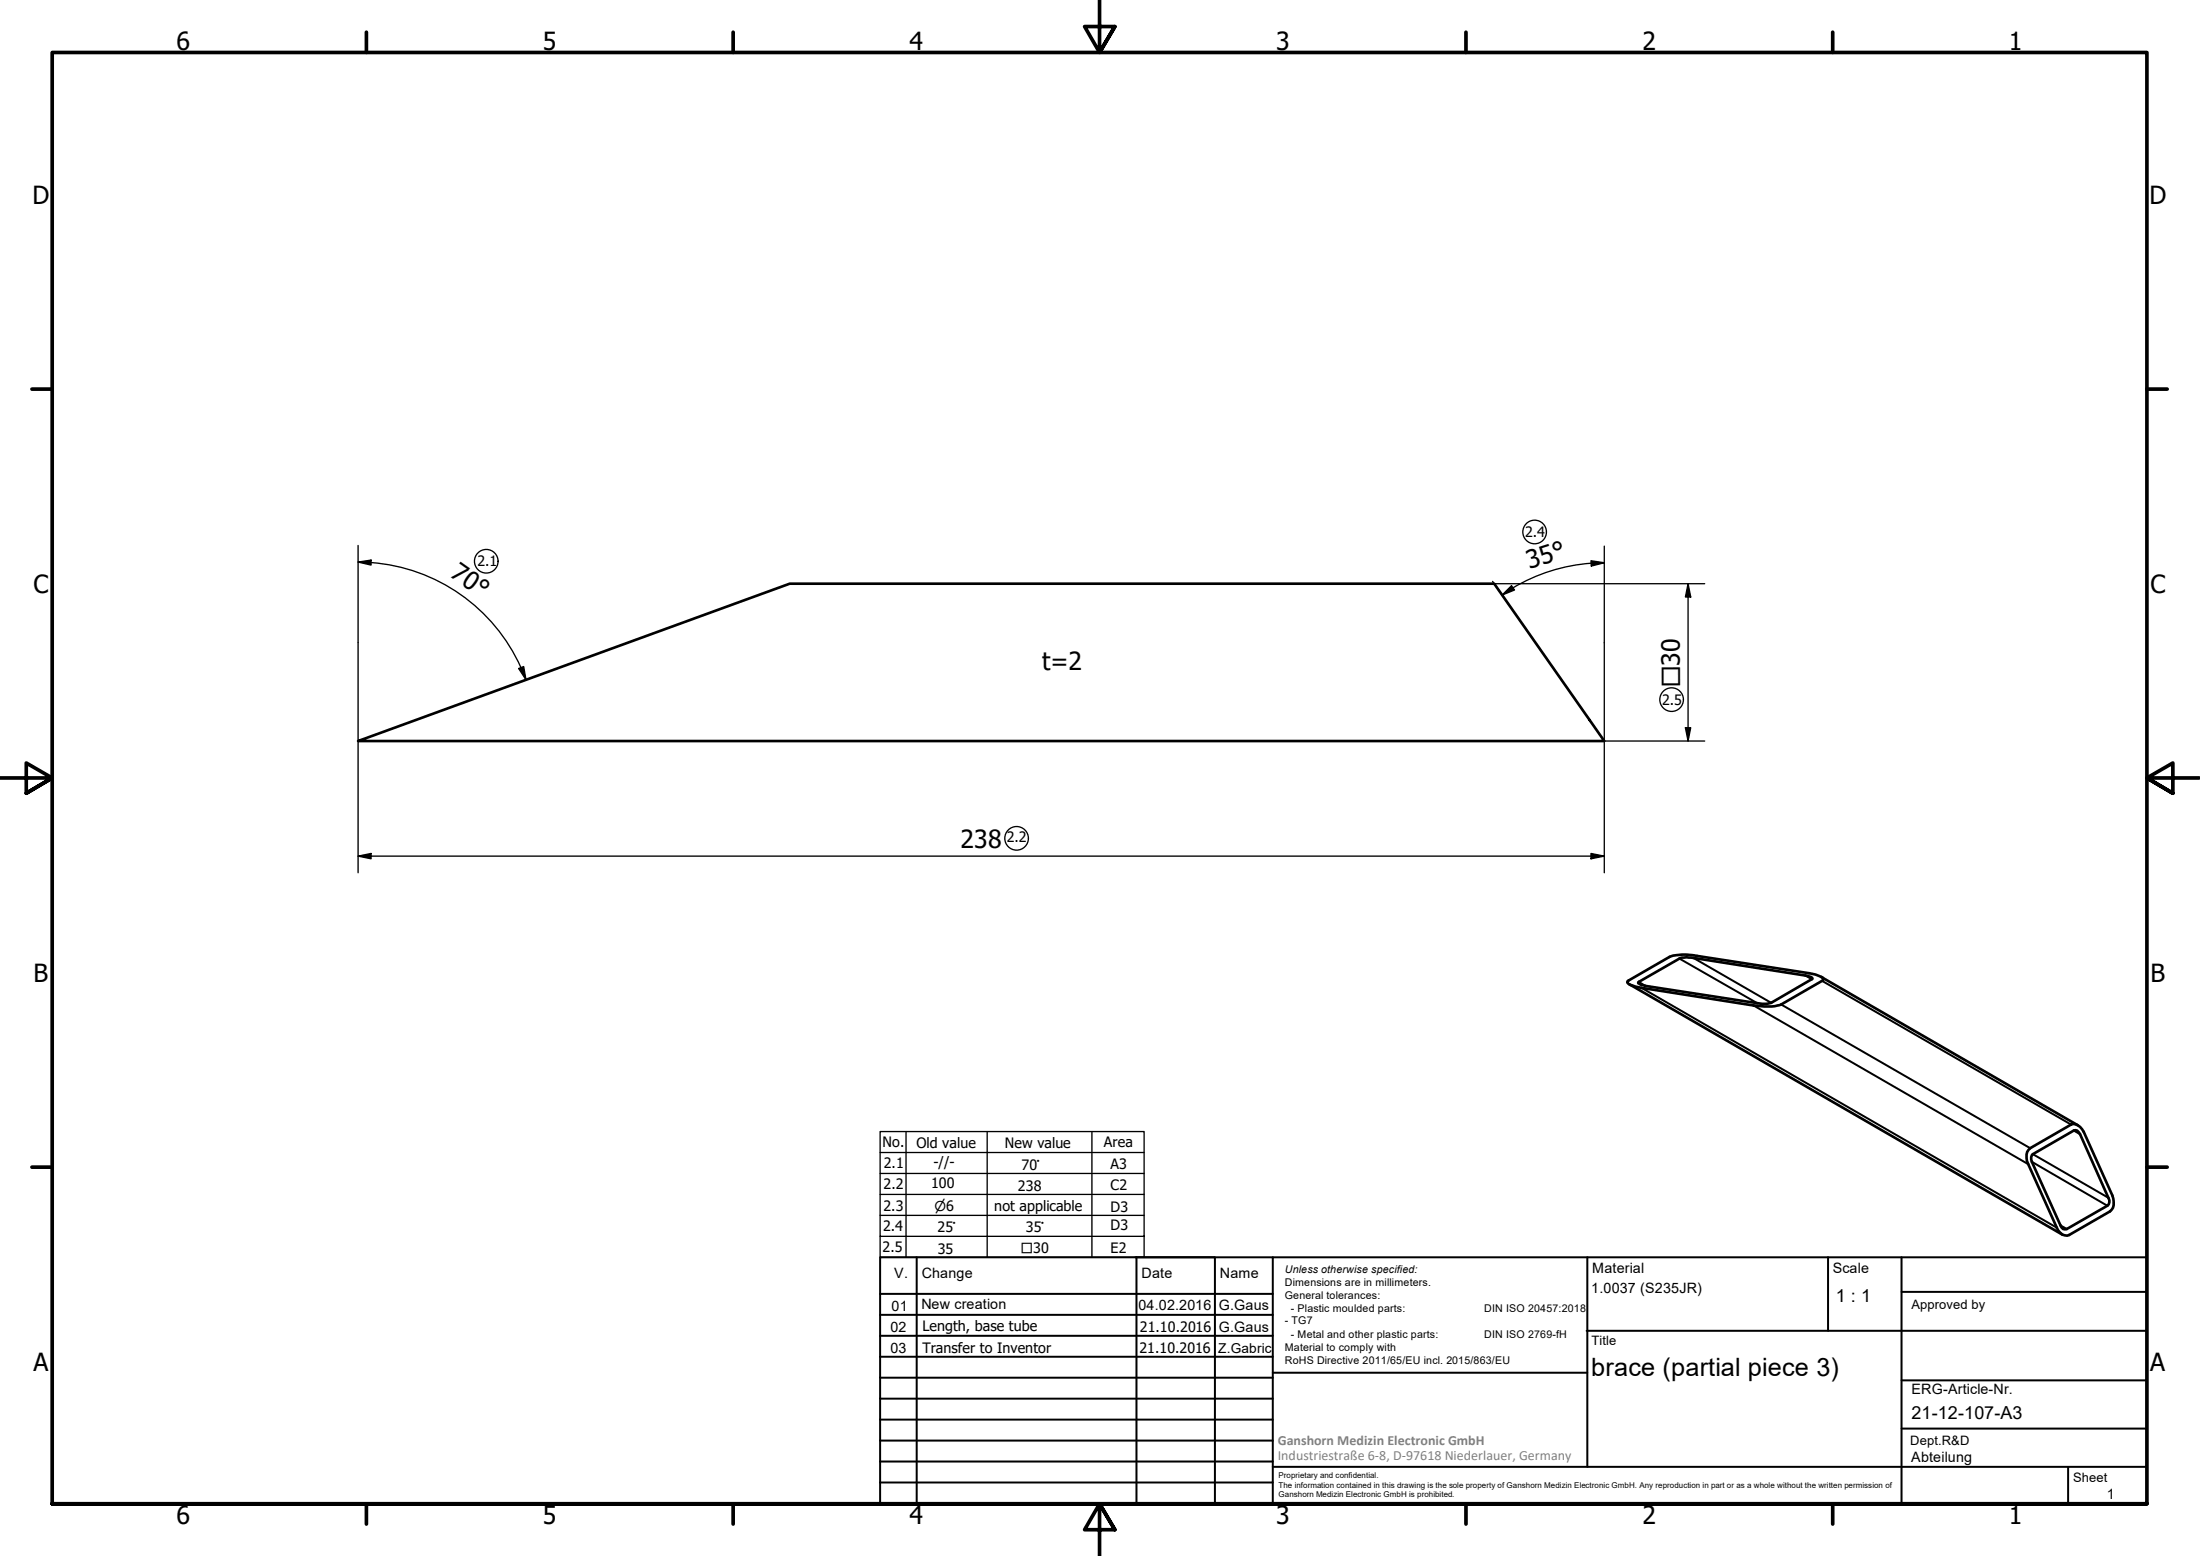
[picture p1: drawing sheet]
<svg xmlns="http://www.w3.org/2000/svg" width="420mm" height="297mm" viewBox="0 0 420 297" stroke-linecap="round" stroke-linejoin="round" font-family="sans-serif">
<!-- layer: Visible (ISO) -->
<path d="M68.4 141.5l82.4-30.1h134.6l21 30.1zM310.8 187.3l8-4.6a10 10 0 0 1 5.3-.2l21.4 3.3 1.7 .4a1.11 1.11 0 0 1 1 .7l-.2 .3-7.8 4.6a9 9 0 0 1-4.6 .2l-22.1-3.4-1.7-.5a.86 .86 0 0 1-1-.8zM311.1 187.9l82.8 47.8M312.9 187.6l7.8-4.6 1.4-.3 22.7 3.5 1 .3 .3 .2v.2l-7.8 4.5-.9 .2-1.8-.1-21.4-3.3-.8-.2-.5-.3zM347.8 186.5l49 28.3M387.7 219.2l7.8-4.5a2.07 2.07 0 0 1 2.5 1.4l5.4 12.1a2.51 2.51 0 0 1-.4 3.1l-7.8 4.5a1.83 1.83 0 0 1-2.4-1.4l-5.5-12.2a2.4 2.4 0 0 1 .4-3zM388 220.5l8-4.7a.9 .9 0 0 1 1.3 .7l5.4 12.1a1.12 1.12 0 0 1-.2 1.6l-7.8 4.4a.86 .86 0 0 1-1.2-.7l-5.5-12.1-.1-.5z" fill="none" stroke="#000" stroke-width=".51"/>
<!-- layer: Visible Narrow (ISO) -->
<path d="M313 187.4l1.2 .8M313.5 188.6l79.3 45.8M320.7 183l14.9 8.5M323.4 182.9l14.9 8.5M334.9 191.9l52.4 30.3M340.2 191.8l47.5 27.4M344.8 186.2l1.2 .7M348 187.2l47.5 27.5M396 215.8l1.3 .7M388 221.8l14.5 8.4M388.2 220.3l14.5 8.3M393.5 233.9l1.2 .7" fill="none" stroke="#000" stroke-width=".38"/>
<!-- layer: Border (ISO) -->
<g fill="none" stroke="#000" stroke-width=".7">
<path d="M70 6.1v3.9M140 6.1v3.9M210 0v10l-2.9-4.9h5.8l-2.9 4.9 2.9-4.9M280 6.1v3.9M350 6.1v3.9M6.1 74.3h3.9M410 74.3h3.9M0 148.5h10l-5-2.8v5.7l5-2.9-5 2.9M420 148.5h-10l5-2.8v5.7l-5-2.9 5 2.9M6.1 222.8h3.9M410 222.8h3.9M10 287.1v-277.1h400v277.1h-400h400"/>
<path d="M70 287.1v3.8M140 287.1v3.8M212.9 292l-2.9-4.9 2.9 4.9h-5.8l2.9-4.9v9.9M280 287.1v3.8M350 287.1v3.8"/>
</g>
<!-- layer: TitleBlock -->
<g fill="none" stroke="#000" stroke-width=".38">
<path d="M168.1 251h75M168.1 247h75M168.1 255h75M168.1 259h75M175.1 240v47M216.9 240h15M217 240v47M232 240v47M243.1 240.1v46.9h-75v-47h241.9v47.1h-167M303 254h107M303.1 240v40M349.1 240v14"/>
<path d="M363.2 240v47.1M363.2 246.6h46.8M168.1 271h75M168.1 263h75M168.1 267h75M168.1 275h75M168.1 279h75M243.1 262.1h60M363.2 272.7h46.8M363.2 263.5h46.8M168.1 283h75M216.9 287h15"/>
<path d="M243.1 280h166.9M395 280.1v7"/>
</g>
<!-- layer: Sketch Geometry (ISO) -->
<g fill="none" stroke="#000" stroke-width=".25">
<path d="M68.4 122.7v18.8M306.4 122.7v18.8M168.1 216h50.4v20h-50.4zM173 216v24M188.5 216v24M208.5 216v24M168.1 236v4h50.4v-4M168.1 232h50.4M168.1 228h50.4M168.1 224h50.4M168.1 220h50.4"/>
<circle cx="92.9" cy="107.1" r="2.25"/>
<circle cx="293.1" cy="101.6" r="2.25"/>
<circle cx="319.2" cy="133.6" r="2.25"/>
<circle cx="194.2" cy="160" r="2.25"/>
</g>
<!-- layer: Dimension (ISO) -->
<g fill="none" stroke="#000" stroke-width=".25">
<path d="M68.4 107.3l2.5-.4v1zM68.4 107.3a34.2 34.2 0 0 1 32.1 22.5M68.4 104.1v18.6M285.1 111l3.1 4.4M285.4 111.4h40.2M286.9 113.6l1.8-1.8 .5 .8zM289 112.3l-2.1 1.3M303.8 107l2.6 .4-2.5 .7zM303.9 107.5a34 34 0 0 0-14.9 4.7M306.4 104.3v18.4M306.4 107.4l-2.6 .2M322.4 111.4l.5 2.6h-1z"/>
<path d="M322.4 111.4v30.1M99.1 127.6l.9-.4 .5 2.6zM321.9 138.9h1l-.5 2.6zM68.4 141.5v25.1M325.6 141.5h-19.2v25.1M68.4 163.4l2.5-.5v1zM68.4 163.4h238M303.8 162.9l2.6 .5-2.6 .5z"/>
</g>
<path d="M68.4 107.3l2.5-.4v1zM286.9 113.6l1.8-1.8 .5 .8zM303.8 107l2.6 .4-2.5 .7zM322.4 111.4l.5 2.6h-1zM99.1 127.6l.9-.4 .5 2.6zM321.9 138.9h1l-.5 2.6zM68.4 163.4l2.5-.5v1zM303.8 162.9l2.6 .5-2.6 .5z" fill="#000"/>
<g font-size="4.8">
<text x="33.7" y="9.6">6</text>
<text x="103.7" y="9.6">5</text>
<text x="173.7" y="9.6">4</text>
<text x="243.7" y="9.6">3</text>
<text x="313.7" y="9.6">2</text>
<text x="383.7" y="9.6">1</text>
<text x="6.2" y="38.9">D</text>
<text x="410.5" y="38.9">D</text>
<text x="6.4" y="113.1">C</text>
<text x="85.8" y="110" transform="rotate(35 85.8 110)">70°</text>
<text x="292.1" y="108.6" transform="rotate(-18 292.1 108.6)">35°</text>
<text x="410.7" y="113.1">C</text>
<text x="199" y="127.9">t=2</text>
<text x="183.5" y="161.8">238</text>
<text x="6.4" y="187.4">B</text>
<text x="410.7" y="187.4">B</text>
<text x="6.4" y="261.7">A</text>
<text x="303.9" y="262.7">brace (partial piece 3)</text>
<text x="410.7" y="261.7">A</text>
<text x="33.7" y="290.9">6</text>
<text x="103.7" y="290.9">5</text>
<text x="173.7" y="290.9">4</text>
<text x="243.7" y="290.9">3</text>
<text x="313.7" y="290.9">2</text>
<text x="383.7" y="290.9">1</text>
</g>
<text font-size="4.6" x="320.8" y="131.1" transform="rotate(-90 320.8 131.1)">□30</text>
<g font-size="3.4">
<text x="350.6" y="248.5">1 : 1</text>
<text x="365.1" y="270.9">21-12-107-A3</text>
</g>
<g font-size="2.7">
<text x="291.3" y="102.5">2.4</text>
<text x="91.2" y="108.1">2.1</text>
<text x="317.4" y="134.7">2.5</text>
<text x="192.3" y="160.8">2.2</text>
<text x="168.5" y="219">No.</text>
<text x="175" y="219.2">Old value</text>
<text x="191.9" y="219.1">New value</text>
<text x="210.8" y="219">Area</text>
<text x="168.7" y="226.9">2.2</text>
<text x="168.8" y="223">2.1</text>
<text x="177.9" y="226.9">100</text>
<text x="178.3" y="222.7">-//-</text>
<text x="194.4" y="227.3">238</text>
<text x="195.1" y="223.3">70°</text>
<text x="212.1" y="223.1">A3</text>
<text x="212.1" y="227.2">C2</text>
<text x="168.7" y="231.1">2.3</text>
<text x="189.9" y="231.2">not applicable</text>
<text x="212.1" y="231.4">D3</text>
<text x="168.5" y="239">2.5</text>
<text x="168.7" y="234.9">2.4</text>
<text x="179.1" y="235.2">25°</text>
<text x="179.1" y="239.3">35</text>
<text x="195.9" y="235.3">35°</text>
<text x="212.1" y="234.9">D3</text>
<text x="212.1" y="239.1">E2</text>
<text x="170.8" y="244">V.</text>
<text x="176" y="244">Change</text>
<text x="218" y="244">Date</text>
<text x="233" y="244">Name</text>
<text x="304.1" y="243">Material</text>
<text x="350" y="243.1">Scale</text>
<text x="170.2" y="250.2">01</text>
<text x="176" y="249.9">New creation</text>
<text x="217.4" y="250">04.02.2016</text>
<text x="232.8" y="250">G.Gaus</text>
<text x="303.9" y="246.8">1.0037 (S235JR)</text>
<text x="170.1" y="254.3">02</text>
<text x="176.1" y="254.1">Length, base tube</text>
<text x="217.7" y="254.4">21.10.2016</text>
<text x="232.8" y="254.3">G.Gaus</text>
<text x="170.1" y="258.3">03</text>
<text x="176.1" y="258.2">Transfer to Inventor</text>
<text x="217.6" y="258.2">21.10.2016</text>
<text x="365.1" y="266.1">ERG-Article-Nr.</text>
<text x="365" y="279">Abteilung</text>
<text x="402.3" y="286.2">1</text>
</g>
<g font-size="2.7" fill="#808080">
<text x="244" y="275.8">Ganshorn Medizin Electronic GmbH</text>
<text x="244" y="278.7">Industriestraße 6-8, D-97618 Niederlauer, Germany</text>
</g>
<g font-size="2.6">
<text x="178.5" y="231.2">⌀6</text>
<text x="194.9" y="239.3">□30</text>
<text x="232.7" y="258.2">Z.Gabric</text>
</g>
<g font-size="2.5">
<text x="365.1" y="249.9">Approved by</text>
<text x="304" y="256.8">Title</text>
<text x="364.8" y="275.8">Dept.R&amp;D</text>
<text x="395.9" y="282.9">Sheet</text>
</g>
<g font-size="2">
<text x="245.4" y="242.9">Unless otherwise specified:</text>
<text x="245.4" y="245.4">Dimensions are in millimeters.</text>
<text x="245.4" y="247.9">General tolerances:</text>
<text x="246.5" y="250.4">- Plastic moulded parts:</text>
<text x="283.5" y="250.4">DIN ISO 20457:2018</text>
<text x="245.4" y="252.8">- TG7</text>
<text x="245.4" y="257.9">Material to comply with</text>
<text x="246.5" y="255.4">- Metal and other plastic parts:</text>
<text x="283.5" y="255.4">DIN ISO 2769-fH</text>
<text x="245.4" y="260.3">RoHS Directive 2011/65/EU incl. 2015/863/EU</text>
</g>
<g font-size="1.5">
<text x="244.2" y="282.2">Proprietary and confidential.</text>
<text x="244.2" y="284">The information contained in this drawing is the sole property of Ganshorn Medizin Electronic GmbH. Any reproduction in part or as a whole without the written permission of</text>
<text x="244.2" y="285.8">Ganshorn Medizin Electronic GmbH is prohibited.</text>
</g>
</svg>
